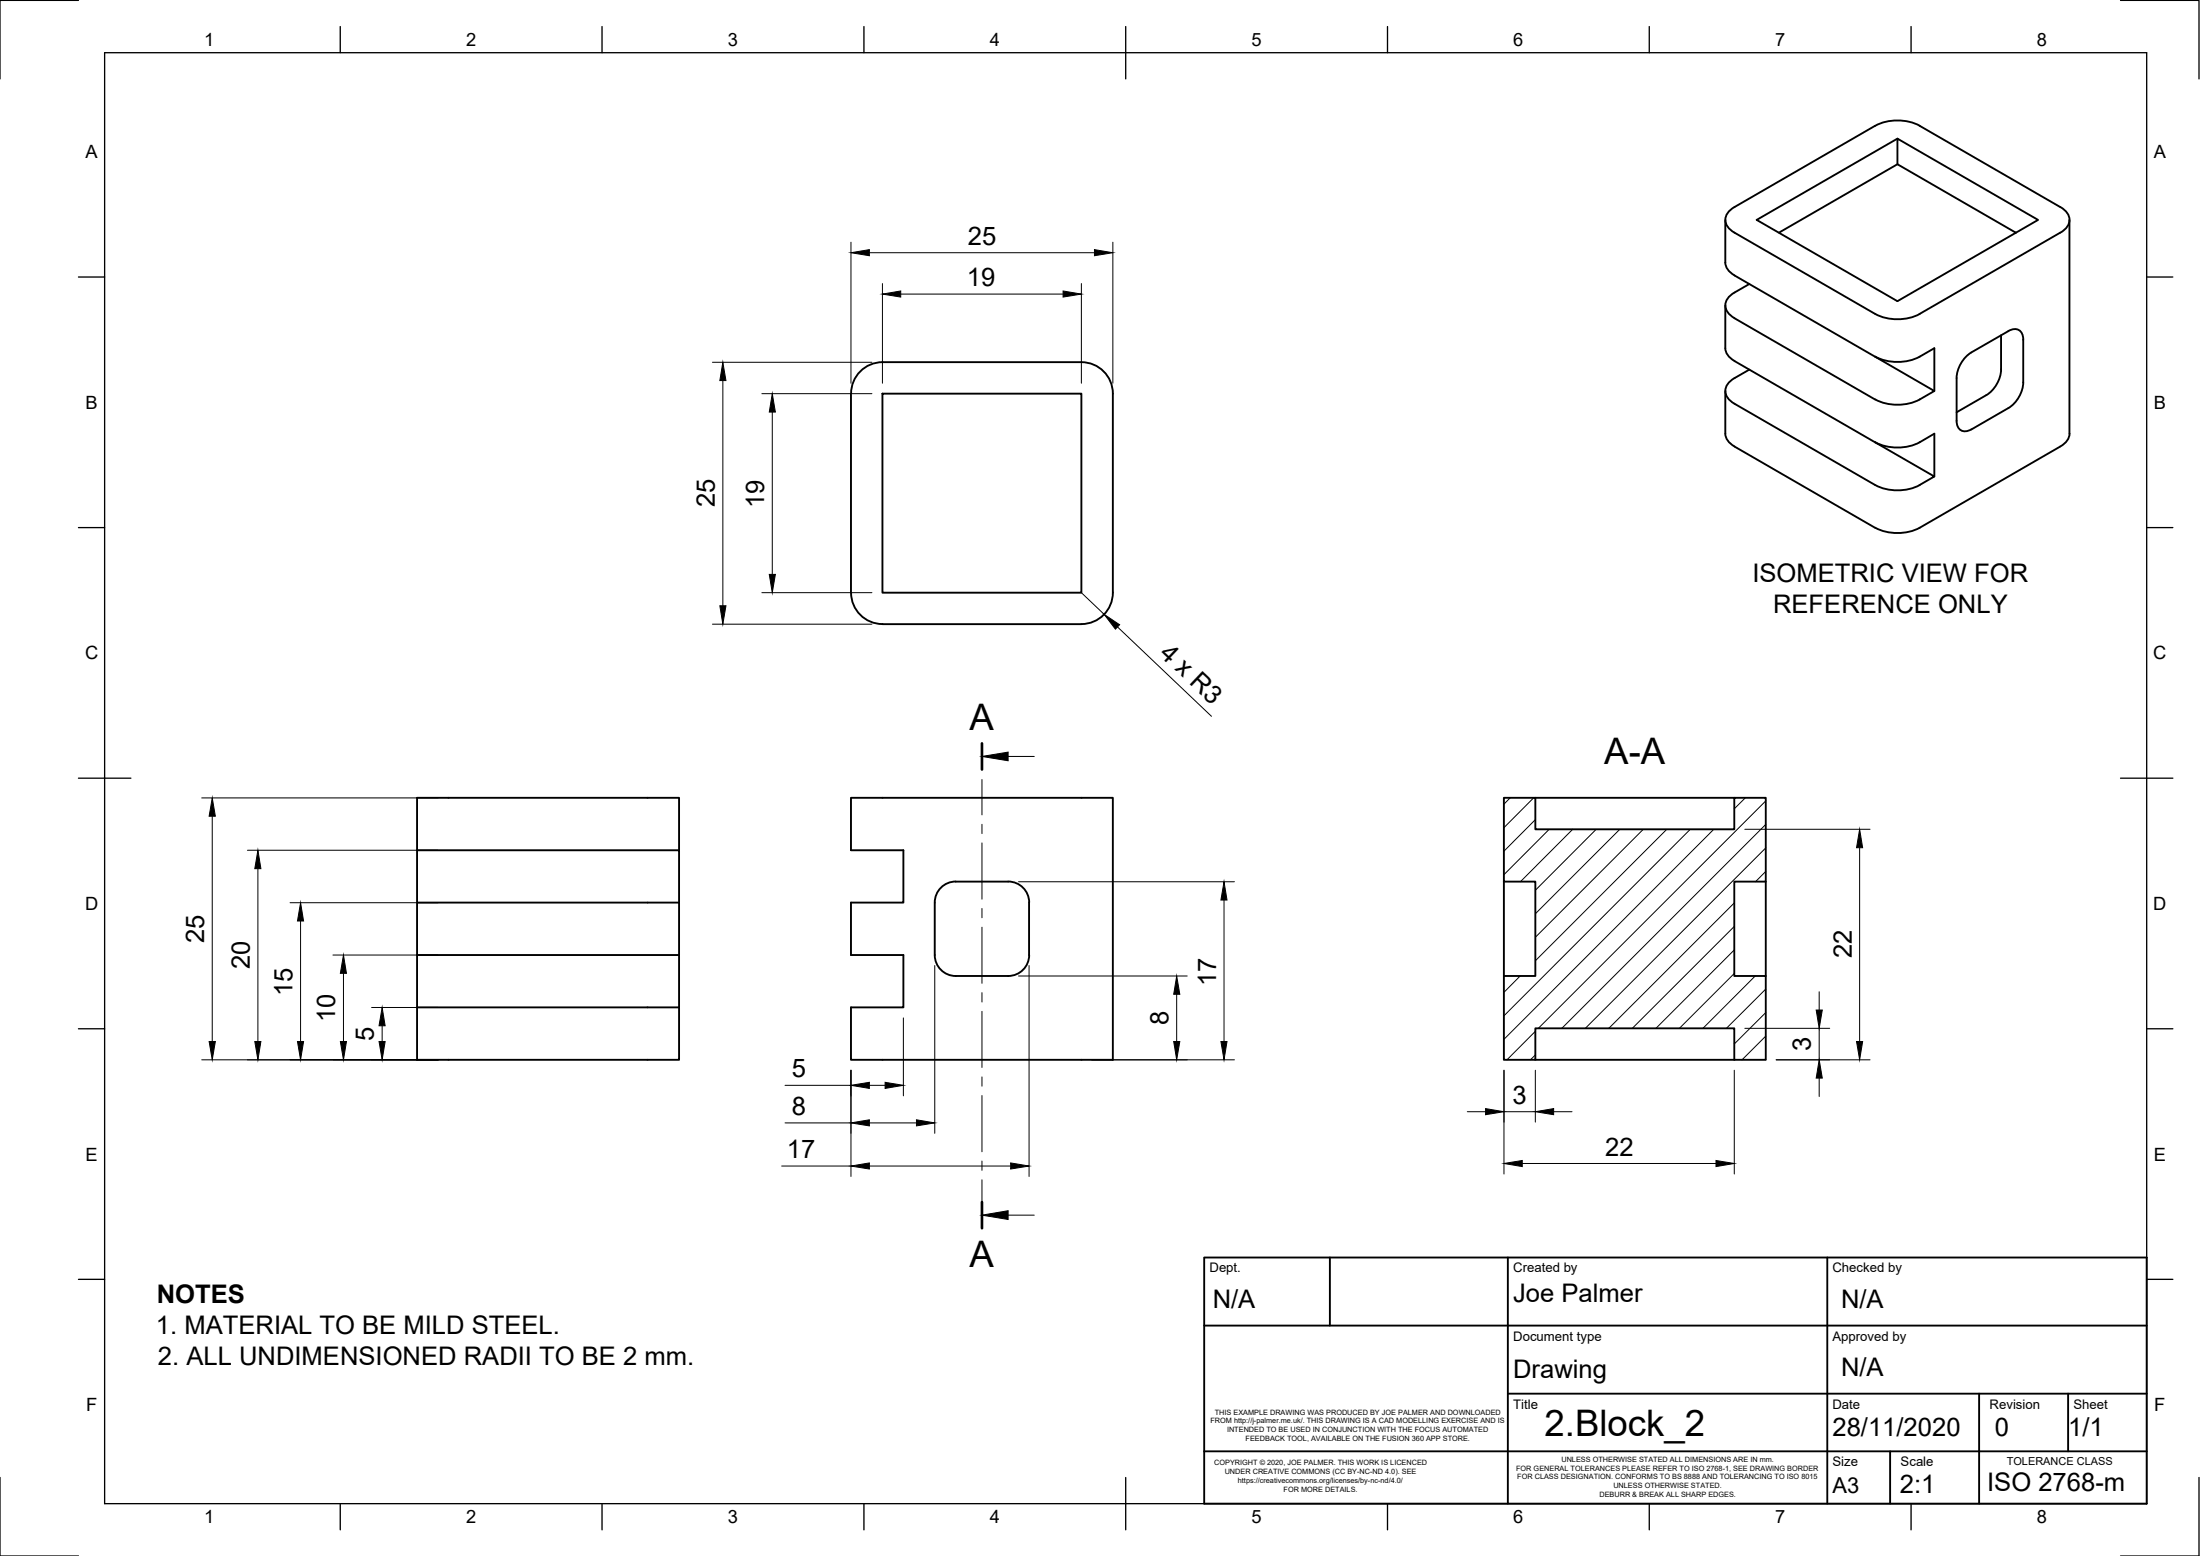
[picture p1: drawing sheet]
<svg xmlns="http://www.w3.org/2000/svg" width="420mm" height="297mm" viewBox="0 0 420 297" stroke-linecap="round" stroke-linejoin="round" font-family="sans-serif">
<!-- layer: Visible -->
<g fill="none" stroke="#000" stroke-width=".36">
<path d="M362.4 26.5l-26.9 15.5 26.9 15.5 26.8-15.5-26.8-15.5v4.9l22.6 13M362.4 31.4l-22.7 13M366.6 24l26.9 15.5a2.54 2.54 0 0 1 1.2 3.9l-1.2 1-26.9 15.5M366.6 24a9.4 9.4 0 0 0-8.5 0l-26.8 15.5a2.54 2.54 0 0 0-1.3 3.9l1.3 1 26.8 15.5a9.4 9.4 0 0 0 8.5 0M329.5 42v8.1a3 3 0 0 0 1.8 2.5l26.8 15.5M329.5 58.3v8.2a3 3 0 0 0 1.8 2.4M334.1 54.2l-2.8 1.6a2.54 2.54 0 0 0-1.3 3.9l1.3 1.1 26.8 15.5a9.4 9.4 0 0 0 8.5 0M395.2 42v40.8a3 3 0 0 1-1.7 2.4l-26.9 15.6M168.5 75.1h38v38h-38zM329.5 74.6v8.2a3.1 3.1 0 0 0 1.8 2.4l26.8 15.5a9.4 9.4 0 0 0 8.5 0M331.3 68.9l38.1 22.1-2.8 1.6M334.1 70.6l-2.8 1.6a2.54 2.54 0 0 0-1.3 3.9l1.3 1 26.8 15.5a9.4 9.4 0 0 0 8.5 0"/>
<path d="M358.1 68.1l11.3 6.5-2.8 1.7M358.1 68.1a9.4 9.4 0 0 0 8.5 0M366.6 68.1l2.8-1.6v8.1M382.2 64v6.6a6.2 6.2 0 0 1-2.9 4.8l-5.6 3.3M383.6 63.2l-7.1 4.1a6.2 6.2 0 0 0-2.8 4.9v8.2M383.6 77.9l-7.1 4.1M383.6 63.2a1.74 1.74 0 0 1 2-.2 1.74 1.74 0 0 1 .8 1.8v8.2a6.2 6.2 0 0 1-2.8 4.9M358.1 84.4a9.4 9.4 0 0 0 8.5 0M366.6 84.4l2.8-1.6v8.2M373.7 80.3a1.74 1.74 0 0 0 .8 1.8 1.74 1.74 0 0 0 2-.1M162.5 113.1v-38a6 6 0 0 1 6-6h38a6 6 0 0 1 6 6v38M162.5 113.1a6 6 0 0 0 6 6"/>
<path d="M168.5 119.2h38M212.5 113.1a6 6 0 0 1-6 6M162.5 152.3h50v50h-50v-10h10v-10h-10v-10h10v-10h-10zM287.2 152.3h6v6h38v-6h6v16h-6v18h6v16h-6v-6h-38v6h-6v-16h6v-18h-6zM293.2 152.3h38M79.7 162.3v10h50M79.7 162.3h50v10M79.7 162.3v-10h50v10M79.7 172.3v10M129.7 172.3v10M192.5 168.3h-10a4 4 0 0 0-4 4v10M192.5 168.3a4 4 0 0 1 4.1 4"/>
<path d="M196.5 172.3v10M287.2 168.3v18M337.2 168.3v18M79.7 182.3v10h50M79.7 182.3h50v10M79.7 192.3v10h50v-10M178.5 182.3a4 4 0 0 0 4 4h10M196.6 182.3a4 4 0 0 1-4.1 4M293.2 202.3h38"/>
</g>
<!-- layer: Border -->
<g fill="none" stroke="#000" stroke-width=".25">
<path d="M15 .1h-15v15M20 10.1h390v276.9h-390zM65 5.1v5M115 5.1v5M165 5.1v5M215 5.1v10M265 5.1v5M315 5.1v5M365 5.1v5M405 .1h15v15M15 52.9h5M410 52.9h5"/>
<path d="M15 100.7h5M410 100.7h5M15 148.6h10M405 148.6h10M15 196.4h5M410 196.4h5M15 244.2h5M410 244.2h5M0 282.1v14.9h15M65 287v5M115 287v5M165 287v5"/>
<path d="M215 282.1v9.9M265 287v5M315 287v5M365 287v5M420 282.1v14.9h-15"/>
</g>
<!-- layer: TitleBlock -->
<path d="M230 240.1h180v46.9h-180zM230 253.1h180M254 240.1v13M288 240.1v46.9M349 240.1v46.9M230 277.1h180M288 266.1h122M361 277.1v9.9M378 266.1v20.9M395 266.1v11" fill="none" stroke="#000" stroke-width=".36"/>
<!-- layer: Hatching -->
<g fill="none" stroke="#000" stroke-width=".19">
<path d="M288.4 152.3l-1.2 1.2M292.9 152.3l-5.7 5.7M293.2 156.5l-6 6M295.9 158.3l-8.7 8.7M300.4 158.3l-10 10M304.8 158.3l-11.6 11.7M309.4 158.3l-16.2 16.1M313.8 158.3l-20.6 20.6M318.3 158.3l-25.1 25.1M322.8 158.3l-35.6 35.6M327.3 158.3l-40.1 40.1M333.3 152.3l-2.1 2.1"/>
<path d="M337.2 152.9l-43.4 43.4M337.2 157.4l-38.9 38.9M331.2 172.4l-23.9 23.9M331.2 176.9l-19.5 19.4M337.2 161.9l-34.4 34.4M337.2 166.4l-1.9 1.9M290.3 186.3l-3.1 3.1M293.2 196.9l-5.4 5.4M331.2 181.3l-14.9 15M331.2 185.8l-10.5 10.5M335.2 186.3l-10 10M337.2 188.8l-7.5 7.5"/>
<path d="M337.2 193.3l-6 6M337.2 197.8l-4.5 4.5M293.2 201.4l-.9 .9M337.2 202.3h.1"/>
</g>
<!-- layer: Annotations -->
<path d="M187.5 141.9v5M187.5 229.5v5" fill="none" stroke="#000" stroke-width=".51"/>
<path d="M192.5 144.4h5M192.5 232h5" fill="none" stroke="#000" stroke-width=".19"/>
<path d="M187.5 144.4l5-.8v1.6zM187.5 232l5-.9v1.7z" fill="#000" stroke="#000" stroke-width=".19"/>
<!-- layer: Center Lines -->
<path d="M187.5 148.8v6.8M187.5 157.4v1.7M187.5 160.9v10.7M187.5 173.4v1.8M187.5 177v10.7M187.5 189.5v1.8M187.5 193.1v10.7M187.5 205.6v1.8M187.5 209.1v10.8M187.5 221.6v1.8M187.5 225.2v6.8" fill="none" stroke="#000" stroke-width=".19"/>
<!-- layer: Dimensions -->
<g fill="none" stroke="#000" stroke-width=".19">
<path d="M162.5 46.2v27M166 48.2h43M168.5 54.1v19.1M172 56.1h31M206.5 54.1v19.1M212.5 46.2v27M136.1 69.2h30.4M138 72.7v42.9M145.5 75.1h21M147.5 78.7v31M136.1 119.2h30.4M145.5 113.1h21"/>
<path d="M206.5 113.1l4.4 4.2M213.4 119.7l18 17M38.5 152.3h45.2M40.5 155.8v43M333.2 158.3h23.9M47.2 162.3h36.5M49.3 165.8v33M55.4 172.3h28.3M57.4 175.8v23M194.5 168.3h41.3M233.8 171.8v27M355.2 161.8v37"/>
<path d="M63.6 182.3h20.1M65.6 185.8v13M71 192.3h12.7M73 195.8v3M172.5 194.3v14.9M178.5 184.3v32.1M194.5 186.3h32.2M196.5 184.3v40.3M224.7 189.8v9M333.2 196.3h16.2M347.4 189.3v3.5M347.4 196.3v6"/>
<path d="M38.5 202.3h45.2M149.9 207.2h12.6M149.9 214.4h12.6M162.5 204.3v20.3M166 207.2h3M166 214.4h9M208.5 202.3h27.3M280.2 212.2h3.5M287.2 204.3v19.8M287.2 212.2h6M293.2 204.3v9.9M296.7 212.2h3.5"/>
<path d="M331.2 204.3v19.8M339.2 202.3h17.9M347.4 205.8v3.5M149.3 222.6h13.2M166 222.6h27M290.7 222.1h37"/>
</g>
<g fill="#000" stroke="#000" stroke-width=".19">
<path d="M162.5 48.2l3.5-.5v1.1zM168.5 56.1l3.5-.6v1.2zM203 55.5l3.5 .6-3.5 .6zM209 47.7l3.5 .5-3.5 .6zM138 69.2l.6 3.5h-1.1zM147.5 75.1l.6 3.6h-1.2zM137.5 115.6h1.1l-.6 3.6zM146.9 109.7h1.2l-.6 3.4zM210.9 117.3l2.9 2-.8 .8zM40.5 152.3l.6 3.5h-1.2zM49.3 162.3l.5 3.5h-1.1zM57.4 172.3l.6 3.5h-1.2z"/>
<path d="M233.8 168.3l.5 3.5h-1.1zM355.2 158.3l.5 3.5h-1.1zM39.9 198.8h1.2l-.6 3.5zM48.7 198.8h1.1l-.5 3.5zM56.8 198.8h1.2l-.6 3.5zM65 198.8h1.2l-.6 3.5zM65.6 182.3l.6 3.5h-1.2zM72.4 198.8h1.2l-.6 3.5zM73 192.3l.6 3.5h-1.2zM224.2 198.8h1.1l-.6 3.5zM224.7 186.3l.6 3.5h-1.1zM233.2 198.8h1.1l-.5 3.5z"/>
<path d="M346.9 192.8h1.1l-.6 3.5zM354.6 198.8h1.1l-.5 3.5zM162.5 207.2l3.5-.6v1.2zM162.5 214.4l3.5-.6v1.1zM169 206.6l3.5 .6-3.5 .6zM175 213.8l3.5 .6-3.5 .5zM283.7 211.6l3.5 .6-3.5 .6zM293.2 212.2l3.5-.6v1.2zM347.4 202.3l.6 3.5h-1.1zM162.5 222.6l3.5-.6v1.2zM193 222l3.5 .6-3.5 .6zM287.2 222.1l3.5-.6v1.2z"/>
<path d="M327.7 221.5l3.5 .6-3.5 .6z"/>
</g>
<g font-size="7">
<text x="185.2" y="139.4">A</text>
<text x="306.4" y="145.8">A-A</text>
<text x="185.2" y="242">A</text>
<text x="295" y="274.1">2.Block_2</text>
</g>
<g font-size="4.9">
<text x="184.8" y="46.7">25</text>
<text x="184.7" y="54.6">19</text>
<text x="136.5" y="96.8" transform="rotate(-90 136.5 96.8)">25</text>
<text x="145.9" y="97" transform="rotate(-90 145.9 97)">19</text>
<text x="334.7" y="111.1">ISOMETRIC VIEW FOR</text>
<text x="338.6" y="117">REFERENCE ONLY</text>
<text x="221.3" y="125" transform="rotate(44 221.3 125)">4 x R3</text>
<text x="39" y="180" transform="rotate(-90 39 180)">25</text>
<text x="47.7" y="185" transform="rotate(-90 47.7 185)">20</text>
<text x="353.7" y="183" transform="rotate(-90 353.7 183)">22</text>
<text x="55.8" y="190.2" transform="rotate(-90 55.8 190.2)">15</text>
<text x="232.3" y="188.2" transform="rotate(-90 232.3 188.2)">17</text>
<text x="64" y="195.2" transform="rotate(-90 64 195.2)">10</text>
<text x="223.2" y="195.7" transform="rotate(-90 223.2 195.7)">8</text>
<text x="71.4" y="198.7" transform="rotate(-90 71.4 198.7)">5</text>
<text x="345.9" y="200.7" transform="rotate(-90 345.9 200.7)">3</text>
<text x="151.2" y="205.6">5</text>
<text x="151.2" y="212.8">8</text>
<text x="288.9" y="210.7">3</text>
<text x="150.3" y="221.1">17</text>
<text x="306.6" y="220.6">22</text>
<text x="30" y="248.8">NOTES</text>
<text x="231.6" y="249.6">N/A</text>
<text x="289" y="248.5">Joe Palmer</text>
<text x="351.6" y="249.6">N/A</text>
<text x="29.8" y="254.7">1. MATERIAL TO BE MILD STEEL.</text>
<text x="30.2" y="260.6">2. ALL UNDIMENSIONED RADII TO BE 2 mm.</text>
<text x="289" y="263">Drawing</text>
<text x="351.6" y="262.6">N/A</text>
<text x="350" y="274.1">28/11/2020</text>
<text x="381" y="274.1">0</text>
<text x="395" y="274.1">1/1</text>
<text x="362.8" y="285.1">2:1</text>
<text x="379.5" y="284.6">ISO 2768-m</text>
</g>
<text font-size="4.2" x="350" y="285.1">A3</text>
<g font-size="3.5">
<text x="39" y="8.8">1</text>
<text x="89" y="8.8">2</text>
<text x="139" y="8.8">3</text>
<text x="189" y="8.8">4</text>
<text x="239" y="8.8">5</text>
<text x="289" y="8.8">6</text>
<text x="339" y="8.8">7</text>
<text x="389" y="8.8">8</text>
<text x="16.3" y="30.2">A</text>
<text x="411.3" y="30.2">A</text>
<text x="16.3" y="78">B</text>
<text x="411.3" y="78">B</text>
<text x="16.2" y="125.9">C</text>
<text x="411.2" y="125.9">C</text>
<text x="16.2" y="173.7">D</text>
<text x="411.2" y="173.7">D</text>
<text x="16.3" y="221.6">E</text>
<text x="411.3" y="221.6">E</text>
<text x="16.4" y="269.4">F</text>
<text x="411.4" y="269.4">F</text>
<text x="39" y="290.8">1</text>
<text x="89" y="290.8">2</text>
<text x="139" y="290.8">3</text>
<text x="189" y="290.8">4</text>
<text x="239" y="290.8">5</text>
<text x="289" y="290.8">6</text>
<text x="339" y="290.8">7</text>
<text x="389" y="290.8">8</text>
</g>
<g font-size="2.5">
<text x="231" y="242.9">Dept.</text>
<text x="289" y="242.9">Created by</text>
<text x="350" y="242.9">Checked by</text>
<text x="289" y="256.1">Document type</text>
<text x="350" y="256.1">Approved by</text>
<text x="289" y="269.1">Title</text>
<text x="350" y="269.1">Date</text>
<text x="380" y="269.1">Revision</text>
<text x="396" y="269.1">Sheet</text>
<text x="350" y="279.9">Size</text>
<text x="363" y="279.9">Scale</text>
</g>
<text font-size="2.1" x="383.2" y="279.6">TOLERANCE CLASS</text>
<g font-size="1.4">
<text x="231.2" y="271.7">FROM http://j-palmer.me.uk/. THIS DRAWING IS A CAD MODELLING EXERCISE AND IS</text>
<text x="232" y="270">THIS EXAMPLE DRAWING WAS PRODUCED BY JOE PALMER AND DOWNLOADED</text>
<text x="234.3" y="273.4">INTENDED TO BE USED IN CONJUNCTION WITH THE FOCUS AUTOMATED</text>
<text x="237.9" y="275.1">FEEDBACK TOOL, AVAILABLE ON THE FUSION 360 APP STORE.</text>
<text x="231.9" y="279.7">COPYRIGHT © 2020, JOE PALMER. THIS WORK IS LICENCED</text>
<text x="233.9" y="281.4">UNDER CREATIVE COMMONS (CC BY-NC-ND 4.0). SEE</text>
<text x="289.6" y="280.8">FOR GENERAL TOLERANCES PLEASE REFER TO ISO 2768-1, SEE DRAWING BORDER</text>
<text x="298.2" y="279.1">UNLESS OTHERWISE STATED ALL DIMENSIONS ARE IN mm.</text>
<text x="236.4" y="283.1">https://creativecommons.org/licenses/by-nc-nd/4.0/</text>
<text x="245.2" y="284.7">FOR MORE DETAILS.</text>
<text x="289.8" y="282.4">FOR CLASS DESIGNATION. CONFORMS TO BS 8888 AND TOLERANCING TO ISO 8015</text>
<text x="305.5" y="285.8">DEBURR &amp; BREAK ALL SHARP EDGES.</text>
<text x="308.1" y="284.1">UNLESS OTHERWISE STATED.</text>
</g>
</svg>
